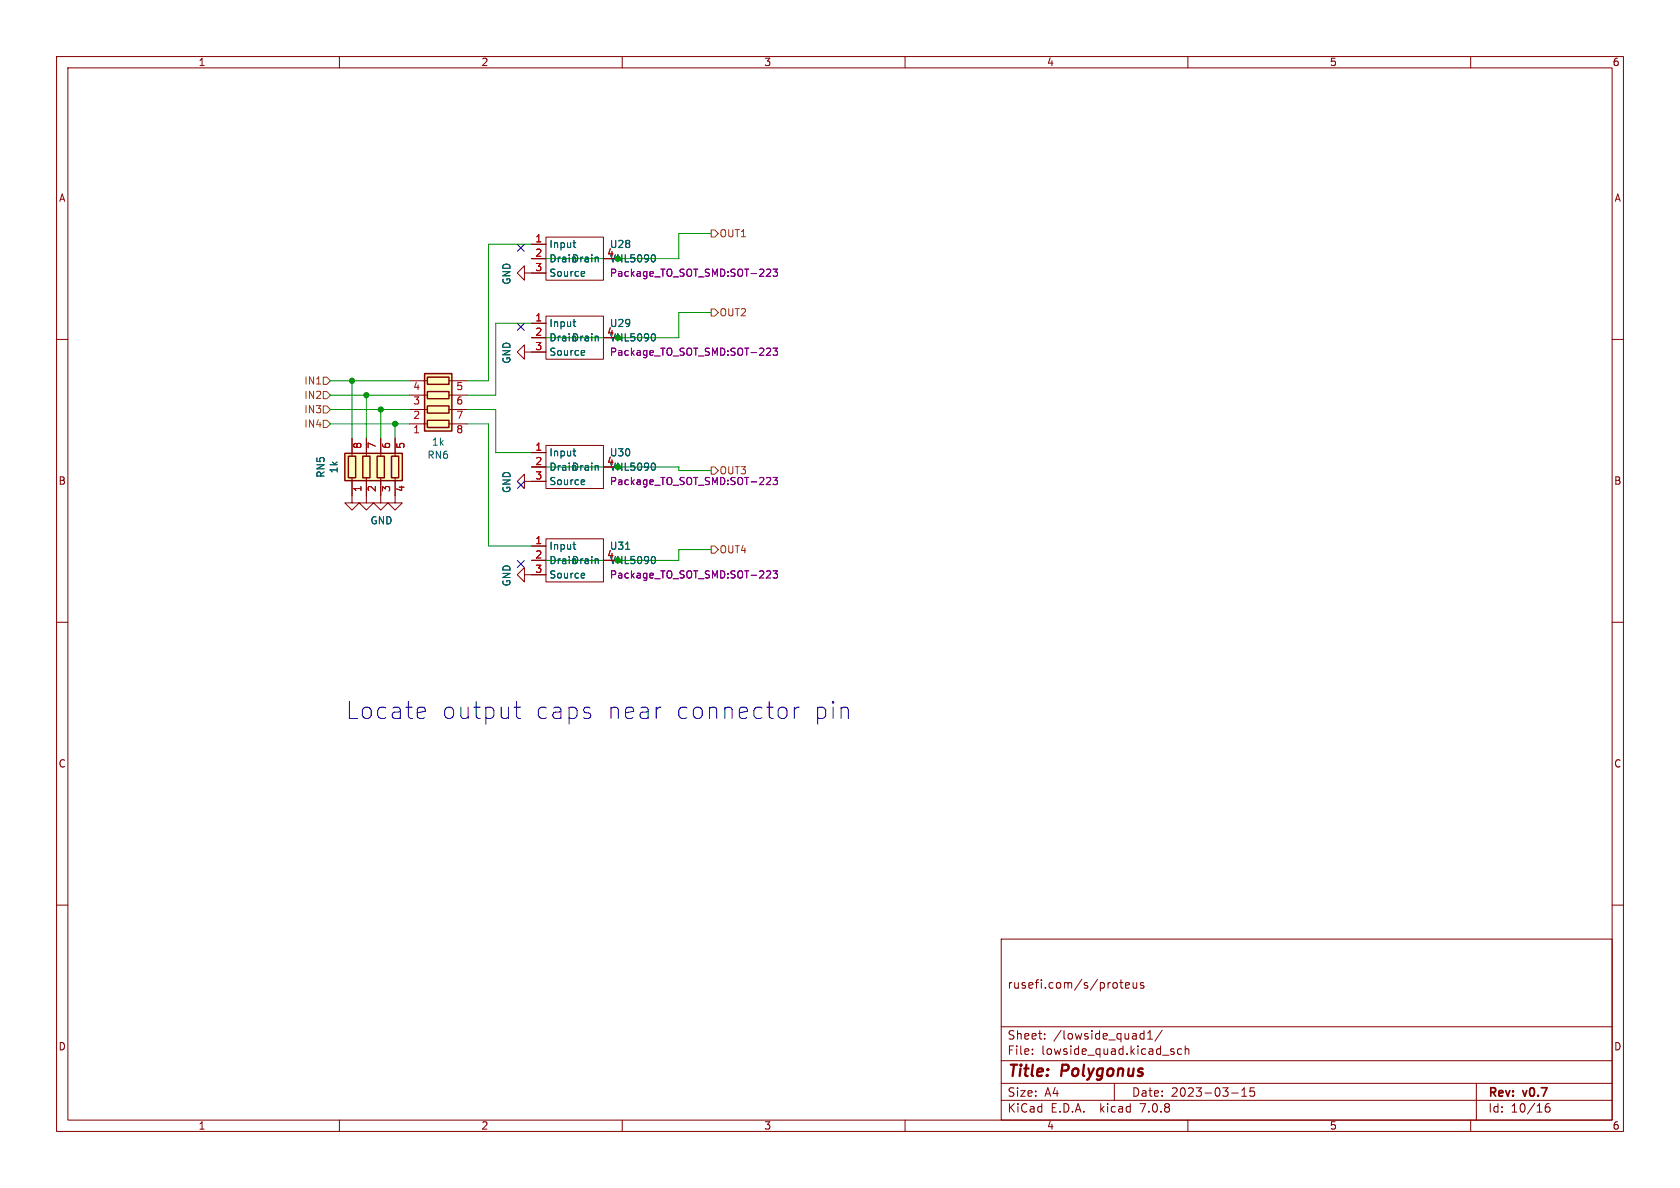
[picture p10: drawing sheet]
<svg xmlns="http://www.w3.org/2000/svg" width="297mm" height="210mm" viewBox="0 0 297 210" stroke-linecap="round" stroke-linejoin="round" font-family="sans-serif">
<g fill="none" stroke="#840000" stroke-width=".18">
<path d="M10 10h277v190h-277zM12 12h273v186h-273zM60 10v2M110 10v2M160 10v2M210 10v2M260 10v2M10 60h2M92.7 48.3v-1.3l-1.3 1.3 1.3 1.2v-1.2h3.8M94 57.2h2.5M94 59.7h2.5M94 43.2h2.5"/>
<path d="M94 45.7h2.5M96.5 55.9h10.2v7.6h-10.2zM96.5 41.9h10.2v7.6h-10.2zM106.7 59.7h2.5M106.7 45.7h2.5M285 60h2M62.2 77.5v3.1M64.8 77.5v3.1M67.3 77.5v3.1M69.8 77.5v3.1M72.4 74.9h3.2M72.4 72.4h3.2"/>
<path d="M72.4 69.9h3.2M72.4 67.3h3.2M79.4 74.9h3.1M79.4 72.4h3.1M79.4 69.9h3.1M79.4 67.3h3.1M92.7 62.2v-1.2l-1.3 1.2 1.3 1.3v-1.3h3.8M96.5 78.7h10.2v7.7h-10.2zM62.2 84.5v4.4h1.3l-1.3 1.3-1.2-1.3h1.2M64.8 84.5v4.4h1.2l-1.2 1.3-1.3-1.3h1.3M67.3 84.5v4.4h1.3l-1.3 1.3-1.3-1.3h1.3M69.8 84.5v4.4h1.3l-1.3 1.3-1.2-1.3h1.2"/>
<path d="M92.7 85.1v-1.3l-1.3 1.3 1.3 1.3v-1.3h3.8M94 96.5h2.5M94 99.1h2.5M94 80h2.5M94 82.6h2.5M96.5 95.3h10.2v7.6h-10.2zM106.7 99.1h2.5M106.7 82.6h2.5M10 110h2M92.7 101.6v-1.3l-1.3 1.3 1.3 1.3v-1.3h3.8M285 110h2M10 160h2"/>
<path d="M285 160h2M177 166h108v32h-108zM197.5 173.8v.8M198 173.7h.5M198.2 173.2v1.3l.3 .2M199 174.2l.7-.1-.1-.3-.4-.1-.2 .2v.7h.6M200.3 173.7l.1 .9 .3 .1 .3-.1M201 173.7v1M202.2 173.8l-.4-.1-.2 .2 .1 .2 .5 .2v.3h-.6M60 198v2M110 198v2M160 198v2"/>
<path d="M177 194.5h108M177 191.5h108M177 187.5h108M177 181.5h108M182.5 186.3v.1M182.5 185.5v.1M184.7 183.6v.1M184.7 182.8v.1M197 191.5v3M201.8 182.7l.4 .1M202.2 182.2v1.5M202.2 183.6l-.4 .1"/>
<path d="M202.9 183.7h.8M202.9 182.6l.4-.4v1.5M205.5 182.1l-1.3 2M207.2 185.9l.3 .1 .1 .2-.2 .2h-.3M207.2 185.4l.3 .1M208.9 185.5l-.4-.1-.3 .3v.4l.1 .2h.6M209.5 185.5l.2-.1 .4 .1 .1 .9M209.5 184.9v1.5M210 198v2M217.7 193.2h1.2M219.5 193.8h.9M219.5 192.7l.5-.4v1.5"/>
<path d="M221.7 192.3h-.7v.7l.2-.1h.5l.1 .3-.1 .5-.2 .1-.5-.1M260 198v2M261 191.5v6.5M273.9 195.1a.59 .59 0 0 0-.7 .6v.6l.1 .2 .4 .1 .3-.1v-.5l-.1-.3h-.4l-.3 .3"/>
</g>
<g fill="none" stroke="#006464" stroke-width=".18">
<path d="M101.3 56.9h.5M101.3 42.9h.5M101.5 57.7h.3M101.5 43.7l.3 .1M103.2 48l.2 .3-.6 .1M103.3 48.8h-.1M105.7 59.5l.1 .8M105.7 45.5l.1 .8M115.6 59a.79 .79 0 0 1 0 1.3M115.6 45a.79 .79 0 0 1 0 1.3M101.3 79.7h.5M103.2 62l.2 .3-.6 .1"/>
<path d="M103.3 62.7l-.1 .1M101.3 96.3h.5M101.5 97l.3 .1M101.5 80.5l.3 .1M103.2 84.8l.2 .3-.6 .1M103.3 85.6l-.1 .1M105.7 82.3l.1 .8M105.7 98.9l.1 .7M110.6 97.1h.7M115.6 81.9a.79 .79 0 0 1 0 1.2M115.6 98.4a.79 .79 0 0 1 0 1.2M103.2 101.3l.2 .3-.6 .2"/>
<path d="M103.3 102.1l-.1 .1"/>
</g>
<path d="M135.7 47.6h.4l.1 .3-.7 .9h.7M136.7 47.6h.8l-.5 .5 .4 .1v.5l-.2 .1-.5-.1M135.7 61.5l.4 .1 .1 .3-.7 .9h.7M136.7 61.5h.8l-.5 .5 .4 .1v.6l-.2 .1-.5-.1M135.7 84.4l.4 .1 .1 .3-.7 .9h.7M136.7 84.4h.8l-.5 .5 .4 .1v.5l-.2 .2-.5-.2M135.7 100.9l.4 .1 .1 .3-.7 .9h.7M136.7 100.9h.8l-.5 .5 .4 .1v.6l-.2 .1-.5-.1" fill="none" stroke="#840084" stroke-width=".18"/>
<g fill="#ffffc2" stroke="#ffffc2" stroke-width=".18">
<path d="M75.1 66h4.8v10.2h-4.8z"/>
<path d="M61 80.1h10.1v4.9h-10.1z"/>
</g>
<path d="M75.1 66h4.8v10.2h-4.8zM75.6 74.3h3.8v1.3h-3.8zM75.6 71.8h3.8v1.2h-3.8zM75.6 69.2h3.8v1.3h-3.8zM75.6 66.7h3.8v1.2h-3.8zM61 80.1h10.1v4.9h-10.1zM61.6 80.6h1.3v3.9h-1.3zM64.1 80.6h1.3v3.9h-1.3zM66.7 80.6h1.2v3.9h-1.2zM69.2 80.6h1.3v3.9h-1.3z" fill="none" stroke="#840000" stroke-width=".25"/>
<path d="M125.7 54.6h.7l.6 .6-.6 .7h-.7zM125.7 40.6h.7l.6 .7-.6 .6h-.7zM57.1 69.2h.7l.6 .7-.6 .6h-.7zM57.1 74.3h.7l.6 .6-.6 .7h-.7zM57.1 66.7h.7l.6 .6-.6 .6h-.7zM57.1 71.8h.7l.6 .6-.6 .6h-.7zM125.7 82.6h.7l.6 .6-.6 .6h-.7zM125.7 96.5h.7l.6 .7-.6 .6h-.7z" fill="none" stroke="#725600" stroke-width=".18"/>
<path d="M74.8 125l.2 .2 .2 .5-1.4 .3M75 126.9l-.2 .1M90.9 125h1.1M91.3 124v2.6l.2 .3 .5 .1M104.3 126.2l.1 .2-.1 .5M116.6 125h.3M138.1 125a.81 .81 0 0 1 1 .6v.8a.81 .81 0 0 1-1 .6M140.4 125v2M141.3 125a.76 .76 0 0 0-.9 .6M149.5 125l.3 .2 .2 .2v1.6" fill="none" stroke="#0000c2" stroke-width=".18"/>
<g fill="none" stroke="#009600" stroke-width=".18">
<path d="M94 43.2h-7.6v24.1h-3.9M94 57.2h-6.4v12.7h-5.1M125.7 41.3h-5.7v4.4h-26M125.7 55.2h-5.7v4.5h-26M58.4 74.9h14M58.4 72.4h14M58.4 69.9h14M58.4 67.3h14M62.2 67.3v10.2M64.8 69.9v7.6M67.3 72.4v5.1M69.8 74.9v2.6"/>
<path d="M82.5 74.9h3.9v21.6h7.6M82.5 72.4h5.1v7.6h6.4M94 82.6h26v.6h5.7M125.7 97.2h-5.7v1.9h-26"/>
</g>
<path d="M91.5 57.2l1.2 1.2M91.5 43.2l1.2 1.2M92.7 57.2l-1.2 1.2M92.7 43.2l-1.2 1.2M91.5 85.1l1.2 1.2M91.5 99.1l1.2 1.2M92.7 85.1l-1.2 1.2M92.7 99.1l-1.2 1.2" fill="none" stroke="#000084" stroke-width=".18"/>
<g fill="#009600" stroke="#009600" stroke-width=".18">
<circle cx="69.8" cy="74.9" r=".46"/>
<circle cx="67.3" cy="72.4" r=".46"/>
<circle cx="64.8" cy="69.9" r=".46"/>
<circle cx="62.2" cy="67.3" r=".46"/>
</g>
<g font-size="4.2" fill="#0000c2">
<text x="61" y="127.4">Locate</text>
<text x="77.8" y="127.4">output</text>
<text x="94.2" y="127.4">caps</text>
<text x="106.8" y="127.4">near</text>
<text x="118.8" y="127.4">connector</text>
<text x="143" y="127.4">pin</text>
</g>
<g font-size="2.8" fill="#840000">
<text x="178" y="190.9">Title:</text>
<text x="187.7" y="190.9">Polygonus</text>
</g>
<g font-size="2.1" fill="#840000">
<text x="178" y="175">rusefi.com/s/proteus</text>
<text x="178" y="184">Sheet:</text>
<text x="186.2" y="184">/lowside_quad1/</text>
<text x="178" y="186.7">File:</text>
<text x="184.1" y="186.7">lowside_quad.kicad_sch</text>
<text x="178" y="196.9">KiCad</text>
<text x="178" y="194.1">Size:</text>
<text x="184.7" y="194.1">A4</text>
<text x="185.7" y="196.9">E.D.A.</text>
<text x="194.6" y="196.9">kicad</text>
<text x="200" y="194.1">Date:</text>
<text x="201.8" y="196.9">7.0.8</text>
<text x="207" y="194.1">2023-03-15</text>
<text x="263" y="194.3">Rev:</text>
<text x="263" y="196.9">Id:</text>
<text x="267.1" y="196.9">10/16</text>
<text x="269.4" y="194.3">v0.7</text>
</g>
<g font-size="1.8" fill="#840000">
<text x="35" y="11.9">1</text>
<text x="85" y="11.9">2</text>
<text x="135" y="11.9">3</text>
<text x="185" y="11.9">4</text>
<text x="235" y="11.9">5</text>
<text x="285" y="11.9">6</text>
<text x="10.3" y="35.9">A</text>
<text x="285.3" y="35.9">A</text>
<text x="10.3" y="85.9">B</text>
<text x="285.3" y="85.9">B</text>
<text x="10.3" y="135.9">C</text>
<text x="285.3" y="135.9">C</text>
<text x="10.3" y="185.9">D</text>
<text x="285.3" y="185.9">D</text>
<text x="35" y="199.9">1</text>
<text x="85" y="199.9">2</text>
<text x="135" y="199.9">3</text>
<text x="185" y="199.9">4</text>
<text x="235" y="199.9">5</text>
<text x="285" y="199.9">6</text>
</g>
<g font-size="1.8" fill="#a90000">
<text x="94.5" y="42.9">1</text>
<text x="94.5" y="45.5">2</text>
<text x="107.2" y="45.5">4</text>
<text x="94.5" y="48">3</text>
<text x="94.5" y="56.9">1</text>
<text x="94.5" y="59.4">2</text>
<text x="107.2" y="59.4">4</text>
<text x="94.5" y="62">3</text>
<text x="73" y="71.8">3</text>
<text x="73" y="69.3">4</text>
<text x="80.6" y="69.3">5</text>
<text x="80.6" y="71.8">6</text>
<text x="73" y="76.9">1</text>
<text x="73" y="74.4">2</text>
<text x="80.6" y="74.4">7</text>
<text x="80.6" y="76.9">8</text>
<text x="64.2" y="79.4" transform="rotate(-90 64.2 79.4)">8</text>
<text x="66.8" y="79.4" transform="rotate(-90 66.8 79.4)">7</text>
<text x="69.3" y="79.4" transform="rotate(-90 69.3 79.4)">6</text>
<text x="71.8" y="79.4" transform="rotate(-90 71.8 79.4)">5</text>
<text x="94.5" y="79.8">1</text>
<text x="94.5" y="82.3">2</text>
<text x="107.2" y="82.3">4</text>
<text x="64.2" y="87.1" transform="rotate(-90 64.2 87.1)">1</text>
<text x="66.8" y="87.1" transform="rotate(-90 66.8 87.1)">2</text>
<text x="69.3" y="87.1" transform="rotate(-90 69.3 87.1)">3</text>
<text x="71.8" y="87.1" transform="rotate(-90 71.8 87.1)">4</text>
<text x="94.5" y="84.8">3</text>
<text x="94.5" y="96.3">1</text>
<text x="94.5" y="98.8">2</text>
<text x="94.5" y="101.3">3</text>
<text x="107.2" y="98.8">4</text>
</g>
<g font-size="1.8" fill="#006464">
<text x="97" y="44">Input</text>
<text x="97" y="46.6">DrainDrain</text>
<text x="107.7" y="44">U28</text>
<text x="90.4" y="50.4" transform="rotate(-90 90.4 50.4)">GND</text>
<text x="97" y="49.1">Source</text>
<text x="97" y="58">Input</text>
<text x="107.7" y="58">U29</text>
<text x="90.4" y="64.4" transform="rotate(-90 90.4 64.4)">GND</text>
<text x="97" y="60.6">DrainDrain</text>
<text x="97" y="63.1">Source</text>
<text x="59.9" y="83.8" transform="rotate(-90 59.9 83.8)">1k</text>
<text x="75.5" y="81.3">RN6</text>
<text x="76.2" y="79">1k</text>
<text x="97" y="80.9">Input</text>
<text x="97" y="83.4">DrainDrain</text>
<text x="107.7" y="80.9">U30</text>
<text x="57.6" y="84.6" transform="rotate(-90 57.6 84.6)">RN5</text>
<text x="90.4" y="87.3" transform="rotate(-90 90.4 87.3)">GND</text>
<text x="97" y="86">Source</text>
<text x="65.4" y="92.9">GND</text>
<text x="97" y="97.4">Input</text>
<text x="97" y="99.9">DrainDrain</text>
<text x="107.7" y="97.4">U31</text>
<text x="90.4" y="103.8" transform="rotate(-90 90.4 103.8)">GND</text>
<text x="97" y="102.5">Source</text>
</g>
<g font-size="1.8" fill="#009600">
<text x="107.7" y="46.6">VNL5090</text>
<text x="107.7" y="60.6">VNL5090</text>
<text x="107.7" y="83.4">VNL5090</text>
<text x="107.7" y="99.9">VNL5090</text>
</g>
<g font-size="1.8" fill="#725600">
<text x="127.1" y="42.1">OUT1</text>
<text x="127.1" y="56.1">OUT2</text>
<text x="53.7" y="70.7">IN2</text>
<text x="53.7" y="68.2">IN1</text>
<text x="53.7" y="75.8">IN4</text>
<text x="53.7" y="73.3">IN3</text>
<text x="127.1" y="98">OUT4</text>
</g>
<g font-size="1.8" fill="#840084">
<text x="107.7" y="49.1">Package_TO_SOT_SMD:SOT-223</text>
<text x="107.7" y="63.1">Package_TO_SOT_SMD:SOT-223</text>
<text x="107.7" y="86">Package_TO_SOT_SMD:SOT-223</text>
<text x="127.1" y="84">OUT3</text>
<text x="107.7" y="102.5">Package_TO_SOT_SMD:SOT-223</text>
</g>
</svg>
